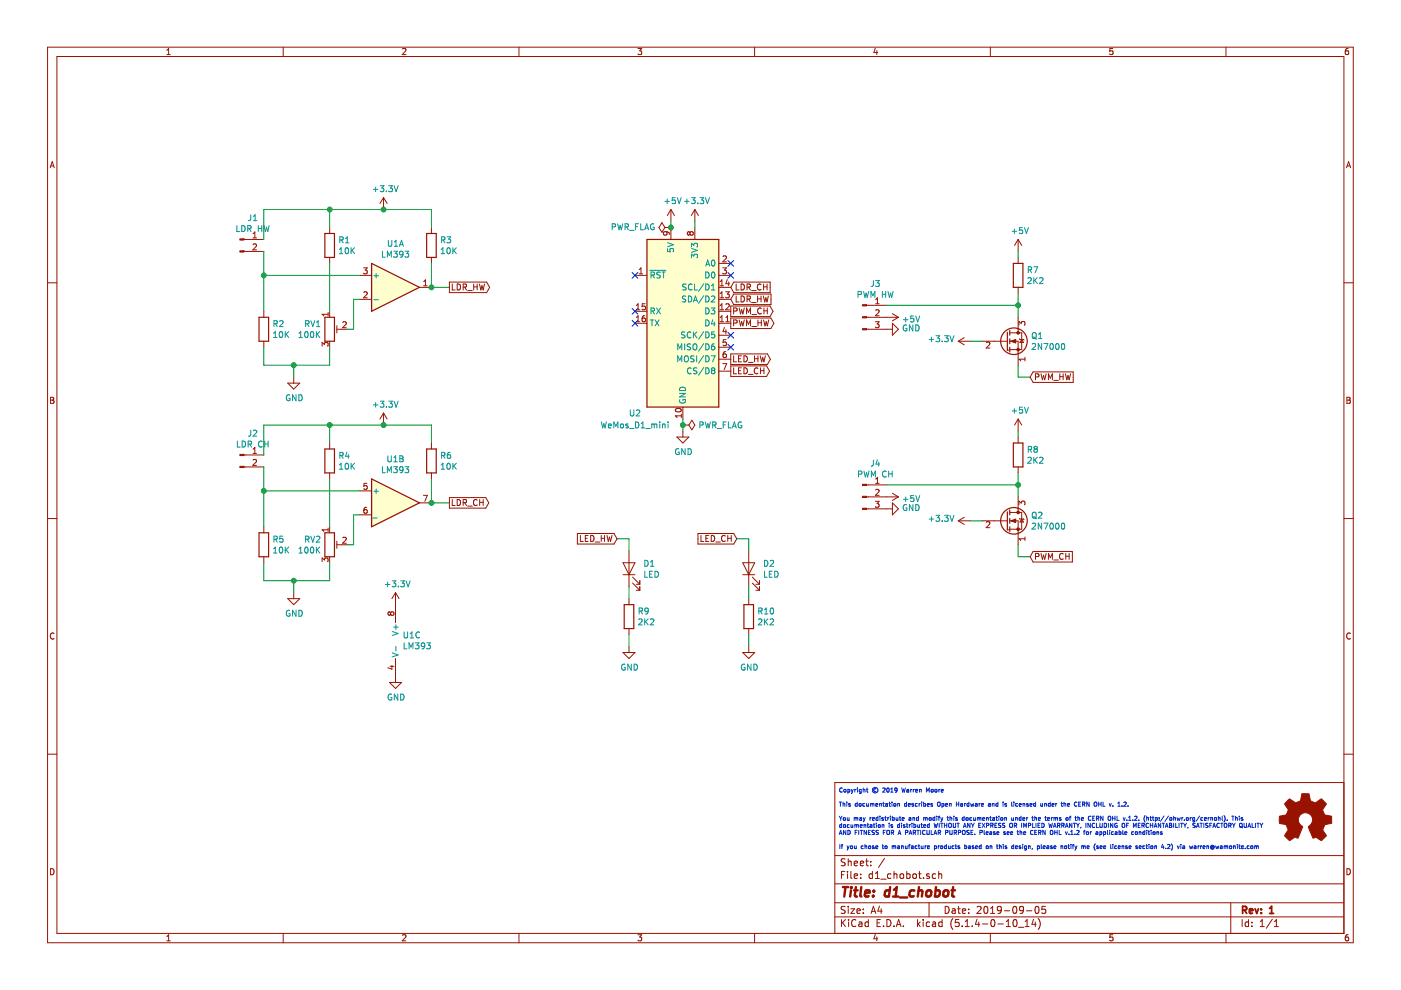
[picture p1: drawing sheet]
EESchema Schematic File Version 4
LIBS:d1_chobot-cache
EELAYER 30 0
EELAYER END
$Descr A4 11693 8268
encoding utf-8
Sheet 1 1
Title "d1_chobot"
Date "2019-09-05"
Rev "1"
Comp ""
Comment1 ""
Comment2 ""
Comment3 ""
Comment4 ""
$EndDescr
$Comp
L Comparator:LM393 U1
U 1 1
P 3300 2400
F 0 "U1" H 3300 2767 50  0000 C CNN
F 1 "LM393" H 3300 2676 50  0000 C CNN
F 2 "Digikey:SOCKET_DIP-8_7.62mm_Conn" H 3300 2400 50  0001 C CNN
F 3 "http://www.ti.com/lit/ds/symlink/lm393-n.pdf" H 3300 2400 50  0001 C CNN
	1    3300 2400
	1    0    0    -1  
$EndComp
$Comp
L Device:R R1
U 1 1
P 2750 2050
F 0 "R1" H 2820 2096 50  0000 L CNN
F 1 "10K" H 2820 2005 50  0000 L CNN
F 2 "Digikey:0805" V 2680 2050 50  0001 C CNN
F 3 "~" H 2750 2050 50  0001 C CNN
	1    2750 2050
	1    0    0    -1  
$EndComp
$Comp
L Device:R R2
U 1 1
P 2200 2750
F 0 "R2" H 2270 2796 50  0000 L CNN
F 1 "10K" H 2270 2705 50  0000 L CNN
F 2 "Digikey:0805" V 2130 2750 50  0001 C CNN
F 3 "~" H 2200 2750 50  0001 C CNN
	1    2200 2750
	1    0    0    -1  
$EndComp
$Comp
L Device:R_POT_TRIM RV1
U 1 1
P 2750 2750
F 0 "RV1" H 2681 2796 50  0000 R CNN
F 1 "100K" H 2681 2705 50  0000 R CNN
F 2 "wamo_footprints:3306P-1-202" H 2750 2750 50  0001 C CNN
F 3 "~" H 2750 2750 50  0001 C CNN
	1    2750 2750
	1    0    0    -1  
$EndComp
Wire Wire Line
	2750 2200 2750 2600
$Comp
L Device:R R3
U 1 1
P 3600 2050
F 0 "R3" H 3670 2096 50  0000 L CNN
F 1 "10K" H 3670 2005 50  0000 L CNN
F 2 "Digikey:0805" V 3530 2050 50  0001 C CNN
F 3 "~" H 3600 2050 50  0001 C CNN
	1    3600 2050
	1    0    0    -1  
$EndComp
Wire Wire Line
	3600 2400 3600 2200
Wire Wire Line
	2200 2300 3000 2300
Wire Wire Line
	2200 2300 2200 2600
Wire Wire Line
	3000 2500 2950 2500
Wire Wire Line
	2950 2500 2950 2750
Wire Wire Line
	2950 2750 2900 2750
$Comp
L Connector:Conn_01x02_Male J1
U 1 1
P 2000 2000
F 0 "J1" H 2108 2181 50  0000 C CNN
F 1 "LDR HW" H 2108 2090 50  0000 C CNN
F 2 "Connector_PinHeader_2.54mm:PinHeader_1x02_P2.54mm_Vertical" H 2000 2000 50  0001 C CNN
F 3 "~" H 2000 2000 50  0001 C CNN
	1    2000 2000
	1    0    0    -1  
$EndComp
Wire Wire Line
	2200 2100 2200 2300
Connection ~ 2200 2300
Wire Wire Line
	2200 2000 2200 1750
Wire Wire Line
	2200 1750 2750 1750
Wire Wire Line
	3600 1750 3600 1900
Wire Wire Line
	2750 1900 2750 1750
Connection ~ 2750 1750
Wire Wire Line
	2750 1750 3200 1750
$Comp
L power:+3.3V #PWR0101
U 1 1
P 3200 1750
F 0 "#PWR0101" H 3200 1600 50  0001 C CNN
F 1 "+3.3V" H 3215 1923 50  0000 C CNN
F 2 "" H 3200 1750 50  0001 C CNN
F 3 "" H 3200 1750 50  0001 C CNN
	1    3200 1750
	1    0    0    -1  
$EndComp
Connection ~ 3200 1750
Wire Wire Line
	3200 1750 3600 1750
Wire Wire Line
	2200 2900 2200 3050
Wire Wire Line
	2200 3050 2450 3050
Wire Wire Line
	2750 3050 2750 2900
Wire Wire Line
	2450 3150 2450 3050
Connection ~ 2450 3050
Wire Wire Line
	2450 3050 2750 3050
$Comp
L Comparator:LM393 U1
U 2 1
P 3300 4200
F 0 "U1" H 3300 4567 50  0000 C CNN
F 1 "LM393" H 3300 4476 50  0000 C CNN
F 2 "Digikey:SOCKET_DIP-8_7.62mm_Conn" H 3300 4200 50  0001 C CNN
F 3 "http://www.ti.com/lit/ds/symlink/lm393-n.pdf" H 3300 4200 50  0001 C CNN
	2    3300 4200
	1    0    0    -1  
$EndComp
$Comp
L Device:R R4
U 1 1
P 2750 3850
F 0 "R4" H 2820 3896 50  0000 L CNN
F 1 "10K" H 2820 3805 50  0000 L CNN
F 2 "Digikey:0805" V 2680 3850 50  0001 C CNN
F 3 "~" H 2750 3850 50  0001 C CNN
	1    2750 3850
	1    0    0    -1  
$EndComp
$Comp
L Device:R R5
U 1 1
P 2200 4550
F 0 "R5" H 2270 4596 50  0000 L CNN
F 1 "10K" H 2270 4505 50  0000 L CNN
F 2 "Digikey:0805" V 2130 4550 50  0001 C CNN
F 3 "~" H 2200 4550 50  0001 C CNN
	1    2200 4550
	1    0    0    -1  
$EndComp
$Comp
L Device:R_POT_TRIM RV2
U 1 1
P 2750 4550
F 0 "RV2" H 2681 4596 50  0000 R CNN
F 1 "100K" H 2681 4505 50  0000 R CNN
F 2 "wamo_footprints:3306P-1-202" H 2750 4550 50  0001 C CNN
F 3 "~" H 2750 4550 50  0001 C CNN
	1    2750 4550
	1    0    0    -1  
$EndComp
Wire Wire Line
	2750 4000 2750 4400
$Comp
L Device:R R6
U 1 1
P 3600 3850
F 0 "R6" H 3670 3896 50  0000 L CNN
F 1 "10K" H 3670 3805 50  0000 L CNN
F 2 "Digikey:0805" V 3530 3850 50  0001 C CNN
F 3 "~" H 3600 3850 50  0001 C CNN
	1    3600 3850
	1    0    0    -1  
$EndComp
Wire Wire Line
	3600 4200 3600 4000
Wire Wire Line
	2200 4100 3000 4100
Wire Wire Line
	2200 4100 2200 4400
Wire Wire Line
	3000 4300 2950 4300
Wire Wire Line
	2950 4300 2950 4550
Wire Wire Line
	2950 4550 2900 4550
$Comp
L Connector:Conn_01x02_Male J2
U 1 1
P 2000 3800
F 0 "J2" H 2108 3981 50  0000 C CNN
F 1 "LDR CH" H 2108 3890 50  0000 C CNN
F 2 "Connector_PinHeader_2.54mm:PinHeader_1x02_P2.54mm_Vertical" H 2000 3800 50  0001 C CNN
F 3 "~" H 2000 3800 50  0001 C CNN
	1    2000 3800
	1    0    0    -1  
$EndComp
Wire Wire Line
	2200 3900 2200 4100
Connection ~ 2200 4100
Wire Wire Line
	2200 3800 2200 3550
Wire Wire Line
	2200 3550 2750 3550
Wire Wire Line
	3600 3550 3600 3700
Wire Wire Line
	2750 3700 2750 3550
Connection ~ 2750 3550
Wire Wire Line
	2750 3550 3200 3550
$Comp
L power:+3.3V #PWR02
U 1 1
P 3200 3550
F 0 "#PWR02" H 3200 3400 50  0001 C CNN
F 1 "+3.3V" H 3215 3723 50  0000 C CNN
F 2 "" H 3200 3550 50  0001 C CNN
F 3 "" H 3200 3550 50  0001 C CNN
	1    3200 3550
	1    0    0    -1  
$EndComp
Connection ~ 3200 3550
Wire Wire Line
	3200 3550 3600 3550
Wire Wire Line
	2200 4700 2200 4850
Wire Wire Line
	2200 4850 2450 4850
Wire Wire Line
	2750 4850 2750 4700
Wire Wire Line
	2450 4950 2450 4850
Connection ~ 2450 4850
Wire Wire Line
	2450 4850 2750 4850
$Comp
L Comparator:LM393 U1
U 3 1
P 3400 5350
F 0 "U1" H 3358 5396 50  0000 L CNN
F 1 "LM393" H 3358 5305 50  0000 L CNN
F 2 "Digikey:SOCKET_DIP-8_7.62mm_Conn" H 3400 5350 50  0001 C CNN
F 3 "http://www.ti.com/lit/ds/symlink/lm393-n.pdf" H 3400 5350 50  0001 C CNN
	3    3400 5350
	1    0    0    -1  
$EndComp
$Comp
L power:+3.3V #PWR03
U 1 1
P 3300 5050
F 0 "#PWR03" H 3300 4900 50  0001 C CNN
F 1 "+3.3V" H 3315 5223 50  0000 C CNN
F 2 "" H 3300 5050 50  0001 C CNN
F 3 "" H 3300 5050 50  0001 C CNN
	1    3300 5050
	1    0    0    -1  
$EndComp
$Comp
L power:GND #PWR0102
U 1 1
P 2450 3150
F 0 "#PWR0102" H 2450 2900 50  0001 C CNN
F 1 "GND" H 2455 2977 50  0000 C CNN
F 2 "" H 2450 3150 50  0001 C CNN
F 3 "" H 2450 3150 50  0001 C CNN
	1    2450 3150
	1    0    0    -1  
$EndComp
$Comp
L power:GND #PWR0103
U 1 1
P 2450 4950
F 0 "#PWR0103" H 2450 4700 50  0001 C CNN
F 1 "GND" H 2455 4777 50  0000 C CNN
F 2 "" H 2450 4950 50  0001 C CNN
F 3 "" H 2450 4950 50  0001 C CNN
	1    2450 4950
	1    0    0    -1  
$EndComp
$Comp
L power:GND #PWR0104
U 1 1
P 3300 5650
F 0 "#PWR0104" H 3300 5400 50  0001 C CNN
F 1 "GND" H 3305 5477 50  0000 C CNN
F 2 "" H 3300 5650 50  0001 C CNN
F 3 "" H 3300 5650 50  0001 C CNN
	1    3300 5650
	1    0    0    -1  
$EndComp
Text GLabel 3750 2400 2    50   Output ~ 0
LDR_HW
Text GLabel 3750 4200 2    50   Output ~ 0
LDR_CH
Wire Wire Line
	3600 2400 3750 2400
Connection ~ 3600 2400
Wire Wire Line
	3600 4200 3750 4200
Connection ~ 3600 4200
$Comp
L MCU_Module:WeMos_D1_mini U2
U 1 1
P 5700 2700
F 0 "U2" H 5300 1950 50  0000 C CNN
F 1 "WeMos_D1_mini" H 5300 1850 50  0000 C CNN
F 2 "Module:WEMOS_D1_mini_light" H 5700 1550 50  0001 C CNN
F 3 "https://wiki.wemos.cc/products:d1:d1_mini#documentation" H 3850 1550 50  0001 C CNN
	1    5700 2700
	1    0    0    -1  
$EndComp
$Comp
L power:GND #PWR0105
U 1 1
P 5700 3600
F 0 "#PWR0105" H 5700 3350 50  0001 C CNN
F 1 "GND" H 5705 3427 50  0000 C CNN
F 2 "" H 5700 3600 50  0001 C CNN
F 3 "" H 5700 3600 50  0001 C CNN
	1    5700 3600
	1    0    0    -1  
$EndComp
$Comp
L power:+3.3V #PWR0106
U 1 1
P 5800 1850
F 0 "#PWR0106" H 5800 1700 50  0001 C CNN
F 1 "+3.3V" H 5815 2023 50  0000 C CNN
F 2 "" H 5800 1850 50  0001 C CNN
F 3 "" H 5800 1850 50  0001 C CNN
	1    5800 1850
	1    0    0    -1  
$EndComp
$Comp
L power:+5V #PWR0107
U 1 1
P 5600 1850
F 0 "#PWR0107" H 5600 1700 50  0001 C CNN
F 1 "+5V" H 5615 2023 50  0000 C CNN
F 2 "" H 5600 1850 50  0001 C CNN
F 3 "" H 5600 1850 50  0001 C CNN
	1    5600 1850
	1    0    0    -1  
$EndComp
Text GLabel 6100 2500 2    50   Input ~ 0
LDR_HW
Text GLabel 6100 2400 2    50   Input ~ 0
LDR_CH
NoConn ~ 5300 2300
NoConn ~ 5300 2600
NoConn ~ 5300 2700
NoConn ~ 6100 2200
NoConn ~ 6100 2300
NoConn ~ 6100 2800
Wire Wire Line
	5800 1850 5800 1900
Wire Wire Line
	5600 1850 5600 1900
$Comp
L power:PWR_FLAG #FLG0101
U 1 1
P 5700 3550
F 0 "#FLG0101" H 5700 3625 50  0001 C CNN
F 1 "PWR_FLAG" V 5700 3678 50  0000 L CNN
F 2 "" H 5700 3550 50  0001 C CNN
F 3 "~" H 5700 3550 50  0001 C CNN
	1    5700 3550
	0    1    1    0   
$EndComp
$Comp
L power:PWR_FLAG #FLG0102
U 1 1
P 5600 1900
F 0 "#FLG0102" H 5600 1975 50  0001 C CNN
F 1 "PWR_FLAG" V 5600 2027 50  0000 L CNN
F 2 "" H 5600 1900 50  0001 C CNN
F 3 "~" H 5600 1900 50  0001 C CNN
	1    5600 1900
	0    -1   -1   0   
$EndComp
Connection ~ 5600 1900
Text GLabel 6100 3000 2    50   Output ~ 0
LED_HW
Text GLabel 6100 3100 2    50   Output ~ 0
LED_CH
Text GLabel 6100 2700 2    50   Output ~ 0
PWM_HW
Text GLabel 6100 2600 2    50   Output ~ 0
PWM_CH
$Comp
L Connector:Conn_01x03_Male J3
U 1 1
P 7200 2650
F 0 "J3" H 7308 2931 50  0000 C CNN
F 1 "PWM HW" H 7308 2840 50  0000 C CNN
F 2 "Connector_PinHeader_2.54mm:PinHeader_1x03_P2.54mm_Vertical" H 7200 2650 50  0001 C CNN
F 3 "~" H 7200 2650 50  0001 C CNN
	1    7200 2650
	1    0    0    -1  
$EndComp
$Comp
L power:+5V #PWR0108
U 1 1
P 7400 2650
F 0 "#PWR0108" H 7400 2500 50  0001 C CNN
F 1 "+5V" V 7415 2778 50  0000 L CNN
F 2 "" H 7400 2650 50  0001 C CNN
F 3 "" H 7400 2650 50  0001 C CNN
	1    7400 2650
	0    1    1    0   
$EndComp
$Comp
L power:GND #PWR0109
U 1 1
P 7400 2750
F 0 "#PWR0109" H 7400 2500 50  0001 C CNN
F 1 "GND" V 7405 2622 50  0000 R CNN
F 2 "" H 7400 2750 50  0001 C CNN
F 3 "" H 7400 2750 50  0001 C CNN
	1    7400 2750
	0    -1   -1   0   
$EndComp
Text GLabel 8600 3150 2    50   Input ~ 0
PWM_HW
$Comp
L Transistor_FET:2N7000 Q1
U 1 1
P 8400 2850
F 0 "Q1" H 8606 2896 50  0000 L CNN
F 1 "2N7000" H 8606 2805 50  0000 L CNN
F 2 "Package_TO_SOT_THT:TO-92_Inline" H 8600 2775 50  0001 L CIN
F 3 "https://www.fairchildsemi.com/datasheets/2N/2N7000.pdf" H 8400 2850 50  0001 L CNN
	1    8400 2850
	1    0    0    -1  
$EndComp
$Comp
L Device:R R7
U 1 1
P 8500 2300
F 0 "R7" H 8570 2346 50  0000 L CNN
F 1 "2K2" H 8570 2255 50  0000 L CNN
F 2 "Digikey:0805" V 8430 2300 50  0001 C CNN
F 3 "~" H 8500 2300 50  0001 C CNN
	1    8500 2300
	1    0    0    -1  
$EndComp
$Comp
L power:+5V #PWR0110
U 1 1
P 8500 2100
F 0 "#PWR0110" H 8500 1950 50  0001 C CNN
F 1 "+5V" H 8515 2273 50  0000 C CNN
F 2 "" H 8500 2100 50  0001 C CNN
F 3 "" H 8500 2100 50  0001 C CNN
	1    8500 2100
	1    0    0    -1  
$EndComp
Wire Wire Line
	8500 2100 8500 2150
Wire Wire Line
	8500 2450 8500 2550
Wire Wire Line
	8500 2550 7400 2550
Connection ~ 8500 2550
Wire Wire Line
	8500 2550 8500 2650
$Comp
L power:+3.3V #PWR0111
U 1 1
P 8100 2850
F 0 "#PWR0111" H 8100 2700 50  0001 C CNN
F 1 "+3.3V" V 8115 2978 50  0000 L CNN
F 2 "" H 8100 2850 50  0001 C CNN
F 3 "" H 8100 2850 50  0001 C CNN
	1    8100 2850
	0    -1   -1   0   
$EndComp
Wire Wire Line
	8100 2850 8200 2850
Wire Wire Line
	8500 3050 8500 3150
Wire Wire Line
	8500 3150 8600 3150
$Comp
L Connector:Conn_01x03_Male J4
U 1 1
P 7200 4150
F 0 "J4" H 7308 4431 50  0000 C CNN
F 1 "PWM CH" H 7308 4340 50  0000 C CNN
F 2 "Connector_PinHeader_2.54mm:PinHeader_1x03_P2.54mm_Vertical" H 7200 4150 50  0001 C CNN
F 3 "~" H 7200 4150 50  0001 C CNN
	1    7200 4150
	1    0    0    -1  
$EndComp
$Comp
L power:+5V #PWR0112
U 1 1
P 7400 4150
F 0 "#PWR0112" H 7400 4000 50  0001 C CNN
F 1 "+5V" V 7415 4278 50  0000 L CNN
F 2 "" H 7400 4150 50  0001 C CNN
F 3 "" H 7400 4150 50  0001 C CNN
	1    7400 4150
	0    1    1    0   
$EndComp
$Comp
L power:GND #PWR0113
U 1 1
P 7400 4250
F 0 "#PWR0113" H 7400 4000 50  0001 C CNN
F 1 "GND" V 7405 4122 50  0000 R CNN
F 2 "" H 7400 4250 50  0001 C CNN
F 3 "" H 7400 4250 50  0001 C CNN
	1    7400 4250
	0    -1   -1   0   
$EndComp
Text GLabel 8600 4650 2    50   Input ~ 0
PWM_CH
$Comp
L Transistor_FET:2N7000 Q2
U 1 1
P 8400 4350
F 0 "Q2" H 8606 4396 50  0000 L CNN
F 1 "2N7000" H 8606 4305 50  0000 L CNN
F 2 "Package_TO_SOT_THT:TO-92_Inline" H 8600 4275 50  0001 L CIN
F 3 "https://www.fairchildsemi.com/datasheets/2N/2N7000.pdf" H 8400 4350 50  0001 L CNN
	1    8400 4350
	1    0    0    -1  
$EndComp
$Comp
L Device:R R8
U 1 1
P 8500 3800
F 0 "R8" H 8570 3846 50  0000 L CNN
F 1 "2K2" H 8570 3755 50  0000 L CNN
F 2 "Digikey:0805" V 8430 3800 50  0001 C CNN
F 3 "~" H 8500 3800 50  0001 C CNN
	1    8500 3800
	1    0    0    -1  
$EndComp
$Comp
L power:+5V #PWR0114
U 1 1
P 8500 3600
F 0 "#PWR0114" H 8500 3450 50  0001 C CNN
F 1 "+5V" H 8515 3773 50  0000 C CNN
F 2 "" H 8500 3600 50  0001 C CNN
F 3 "" H 8500 3600 50  0001 C CNN
	1    8500 3600
	1    0    0    -1  
$EndComp
Wire Wire Line
	8500 3600 8500 3650
Wire Wire Line
	8500 3950 8500 4050
Wire Wire Line
	8500 4050 7400 4050
Connection ~ 8500 4050
Wire Wire Line
	8500 4050 8500 4150
$Comp
L power:+3.3V #PWR0115
U 1 1
P 8100 4350
F 0 "#PWR0115" H 8100 4200 50  0001 C CNN
F 1 "+3.3V" V 8115 4478 50  0000 L CNN
F 2 "" H 8100 4350 50  0001 C CNN
F 3 "" H 8100 4350 50  0001 C CNN
	1    8100 4350
	0    -1   -1   0   
$EndComp
Wire Wire Line
	8100 4350 8200 4350
Wire Wire Line
	8500 4550 8500 4650
Wire Wire Line
	8500 4650 8600 4650
Wire Wire Line
	5700 3500 5700 3550
Wire Wire Line
	5700 3550 5700 3600
Connection ~ 5700 3550
$Comp
L Device:LED D1
U 1 1
P 5250 4750
F 0 "D1" V 5289 4633 50  0000 R CNN
F 1 "LED" V 5198 4633 50  0000 R CNN
F 2 "LED_THT:LED_D5.0mm" H 5250 4750 50  0001 C CNN
F 3 "~" H 5250 4750 50  0001 C CNN
	1    5250 4750
	0    -1   -1   0   
$EndComp
$Comp
L Device:R R9
U 1 1
P 5250 5150
F 0 "R9" H 5320 5196 50  0000 L CNN
F 1 "2K2" H 5320 5105 50  0000 L CNN
F 2 "Digikey:0805" V 5180 5150 50  0001 C CNN
F 3 "~" H 5250 5150 50  0001 C CNN
	1    5250 5150
	1    0    0    -1  
$EndComp
$Comp
L power:GND #PWR01
U 1 1
P 5250 5400
F 0 "#PWR01" H 5250 5150 50  0001 C CNN
F 1 "GND" H 5255 5227 50  0000 C CNN
F 2 "" H 5250 5400 50  0001 C CNN
F 3 "" H 5250 5400 50  0001 C CNN
	1    5250 5400
	1    0    0    -1  
$EndComp
Text GLabel 5150 4500 0    50   Input ~ 0
LED_HW
Wire Wire Line
	5150 4500 5250 4500
Wire Wire Line
	5250 4500 5250 4600
Wire Wire Line
	5250 4900 5250 5000
Wire Wire Line
	5250 5300 5250 5400
$Comp
L Device:LED D2
U 1 1
P 6250 4750
F 0 "D2" V 6289 4633 50  0000 R CNN
F 1 "LED" V 6198 4633 50  0000 R CNN
F 2 "LED_THT:LED_D5.0mm" H 6250 4750 50  0001 C CNN
F 3 "~" H 6250 4750 50  0001 C CNN
	1    6250 4750
	0    -1   -1   0   
$EndComp
$Comp
L Device:R R10
U 1 1
P 6250 5150
F 0 "R10" H 6320 5196 50  0000 L CNN
F 1 "2K2" H 6320 5105 50  0000 L CNN
F 2 "Digikey:0805" V 6180 5150 50  0001 C CNN
F 3 "~" H 6250 5150 50  0001 C CNN
	1    6250 5150
	1    0    0    -1  
$EndComp
$Comp
L power:GND #PWR04
U 1 1
P 6250 5400
F 0 "#PWR04" H 6250 5150 50  0001 C CNN
F 1 "GND" H 6255 5227 50  0000 C CNN
F 2 "" H 6250 5400 50  0001 C CNN
F 3 "" H 6250 5400 50  0001 C CNN
	1    6250 5400
	1    0    0    -1  
$EndComp
Text GLabel 6150 4500 0    50   Input ~ 0
LED_CH
Wire Wire Line
	6150 4500 6250 4500
Wire Wire Line
	6250 4500 6250 4600
Wire Wire Line
	6250 4900 6250 5000
Wire Wire Line
	6250 5300 6250 5400
NoConn ~ 6100 2900
$Comp
L Graphic:Logo_Open_Hardware_Small #LOGO?
U 1 1
P 10900 6850
F 0 "#LOGO?" H 10900 7125 50  0001 C CNN
F 1 "Logo_Open_Hardware_Small" H 10900 6625 50  0001 C CNN
F 2 "" H 10900 6850 50  0001 C CNN
F 3 "~" H 10900 6850 50  0001 C CNN
	1    10900 6850
	1    0    0    -1  
$EndComp
Text Notes 7000 7100 0    35   ~ 0
Copyright © 2019 Warren Moore\n\nThis documentation describes Open Hardware and is licensed under the CERN OHL v. 1.2.\n\nYou may redistribute and modify this documentation under the terms of the CERN OHL v.1.2. (http://ohwr.org/cernohl). This \ndocumentation is distributed WITHOUT ANY EXPRESS OR IMPLIED WARRANTY, INCLUDING OF MERCHANTABILITY, SATISFACTORY QUALITY \nAND FITNESS FOR A PARTICULAR PURPOSE. Please see the CERN OHL v.1.2 for applicable conditions\n\nIf you chose to manufacture products based on this design, please notify me (see license section 4.2) via warren@wamonite.com
$EndSCHEMATC
